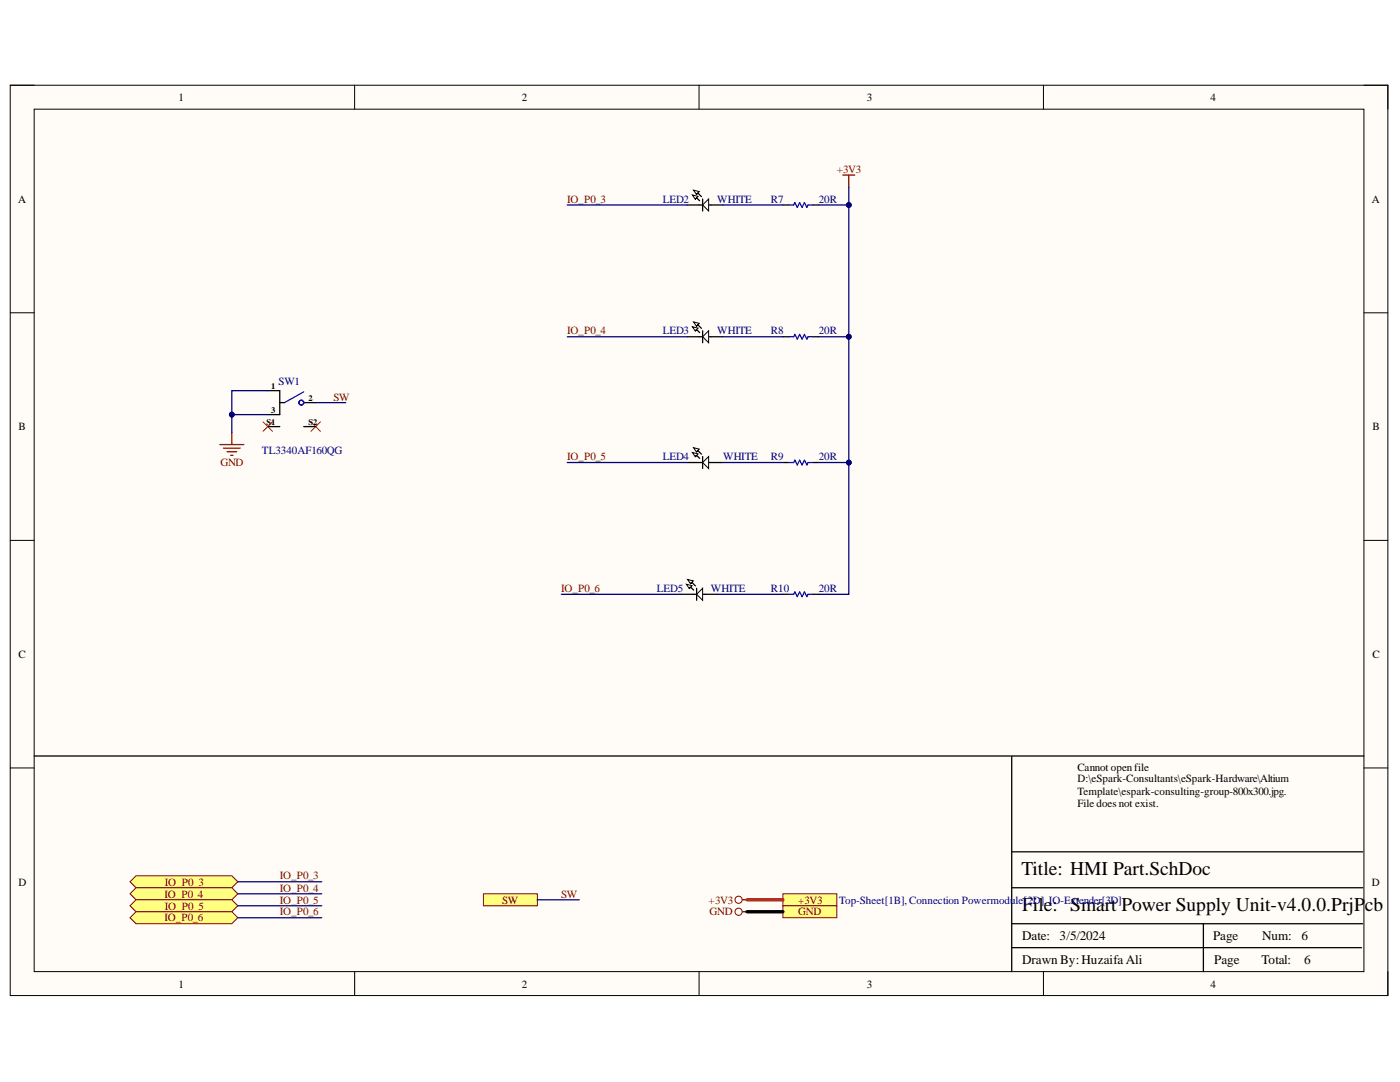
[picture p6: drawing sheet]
<svg xmlns="http://www.w3.org/2000/svg" width="279mm" height="216mm" viewBox="0 0 279 216" stroke-linecap="round" stroke-linejoin="round" font-family="sans-serif">
<path d="M2 17h275v181.7h-275z" fill-rule="evenodd" fill="#fffcf8"/>
<path d="M2 17h275v181.7h-275z" fill="none" stroke="#000" stroke-width=".2"/>
<path d="M6.8 21.8h265.4v172.1h-265.4z" fill-rule="evenodd" fill="#fffcf8"/>
<g fill="none" stroke="#000" stroke-width=".2">
<path d="M2 17h4.8M70.8 17v4.8M139.5 17v4.8M208.2 17v4.8M272.2 17h4.8v4.8M6.8 21.8h265.4v172.1h-265.4zM2 62.4h4.8M272.2 62.4h4.8M2 107.8h4.8M272.2 107.8h4.8M2 153.2h4.8M272.2 153.2h4.8"/>
<path d="M70.8 193.9v4.8M139.5 193.9v4.8M208.2 193.9v4.8M277 193.9v4.8"/>
</g>
<path d="M272.2 150.9h-70.3v43M201.9 177.1h70.1M201.9 170h70.1M201.9 189.1h69.8M201.9 184.3h70.1M240.2 184.3v9.6" fill="none" stroke="#000" stroke-width=".25"/>
<path d="M96.5 178.3h10.7v2.4h-10.7z" fill-rule="evenodd" fill="#ffff80"/>
<path d="M96.5 178.3h10.7v2.4h-10.7z" fill="none" stroke="#800000" stroke-width=".2"/>
<path d="M25.9 175.9l1.2-1.1h19.2l1.2 1.1-1.2 1.2h-19.2z" fill-rule="evenodd" fill="#ffff80"/>
<path d="M25.9 175.9l1.2-1.1h19.2l1.2 1.1-1.2 1.2h-19.2z" fill="none" stroke="#800000" stroke-width=".2"/>
<path d="M27.1 177.1h19.2l1.2 1.2-1.2 1.2h-19.2l-1.2-1.2z" fill-rule="evenodd" fill="#ffff80"/>
<path d="M27.1 177.1h19.2l1.2 1.2-1.2 1.2h-19.2l-1.2-1.2z" fill="none" stroke="#800000" stroke-width=".2"/>
<path d="M25.9 180.7l1.2-1.2h19.2l1.2 1.2-1.2 1.2h-19.2z" fill-rule="evenodd" fill="#ffff80"/>
<path d="M25.9 180.7l1.2-1.2h19.2l1.2 1.2-1.2 1.2h-19.2z" fill="none" stroke="#800000" stroke-width=".2"/>
<path d="M25.9 183.1l1.2-1.2h19.2l1.2 1.2-1.2 1.2h-19.2z" fill-rule="evenodd" fill="#ffff80"/>
<g fill="none" stroke="#800000" stroke-width=".2">
<path d="M25.9 183.1l1.2-1.2h19.2l1.2 1.2-1.2 1.2h-19.2z"/>
<circle cx="147.4" cy="179.5" r=".72"/>
</g>
<path d="M53.4 78h2.4v4.7h-2.4M53.4 85.1h2.4M55.8 80.3h1M60.6 80.3h2.4M60.6 85.1h2.4M6.8 150.9h194.9" fill="none" stroke="#000" stroke-width=".25"/>
<path d="M52.5 84.2l1.9 1.9M54.4 84.2l-1.9 1.9M62 84.2l2 1.9M64 84.2l-2 1.9" fill="none" stroke="#f00" stroke-width=".2"/>
<path d="M43.9 88.7h4.8M44.6 89.4h3.3M45.3 90.1h1.9M46 90.9h.5M46.3 86.3v2.4M148.1 179.5h1" fill="none" stroke="#800000" stroke-width=".25"/>
<g fill="none" stroke="#00f" stroke-width=".25">
<path d="M60.6 78.2l-3.8 2.1"/>
<circle cx="60.1" cy="80.3" r=".48"/>
</g>
<path d="M156.2 178.3h10.8v2.4h-10.8z" fill-rule="evenodd" fill="#ffff80"/>
<g fill="none" stroke="#800000" stroke-width=".2">
<path d="M156.2 178.3h10.8v2.4h-10.8z"/>
<circle cx="147.4" cy="181.9" r=".72"/>
</g>
<path d="M148.1 181.9h1" fill="none" stroke="#800000" stroke-width=".25"/>
<path d="M156.2 180.7h10.8v2.4h-10.8z" fill-rule="evenodd" fill="#ffff80"/>
<path d="M156.2 180.7h10.8v2.4h-10.8z" fill="none" stroke="#800000" stroke-width=".2"/>
<path d="M168.2 34.9h2.4M169.4 34.9v2.4" fill="none" stroke="#800000" stroke-width=".25"/>
<path d="M139 39.5l.6 .6M156.2 40.9h1.2M162.2 40.9h1.2M156.2 67.2h1.2M162.2 67.2h1.2M156.2 92.3h1.2M162.2 92.3h1.2M156.2 118.6h1.2M162.2 118.6h1.2" fill="none" stroke="#000" stroke-width=".25"/>
<path d="M157.4 40.9h1l.2-.5 .5 1 .5-1 .5 1 .4-1 .5 1 .3-.5h.9M157.4 67.2h1l.2-.5 .5 1 .5-1 .5 1 .4-1 .5 1 .3-.5h.9M157.4 92.3h1l.2-.5 .5 1 .5-1 .5 1 .4-1 .5 1 .3-.5h.9M157.4 118.6h1l.2-.5 .5 1 .5-1 .5 1 .4-1 .5 1 .3-.5h.9" fill="none" stroke="#00f" stroke-width=".25"/>
<path d="M138.2 38.9l1.1 .3-.6 .6 .3-.3-.3 .3z" fill-rule="evenodd" fill="#fff"/>
<path d="M138.2 38.9l1.1 .3-.6 .6 .3-.3-.3 .3z" fill="none" stroke="#000" stroke-width=".2"/>
<path d="M139.3 38.5l.7 .7" fill="none" stroke="#000" stroke-width=".25"/>
<path d="M138.4 37.9l1.2 .3-.6 .6 .3-.3-.3 .3z" fill-rule="evenodd" fill="#fff"/>
<path d="M138.4 37.9l1.2 .3-.6 .6 .3-.3-.3 .3z" fill="none" stroke="#000" stroke-width=".2"/>
<path d="M140.2 39.7v2.4M137.1 40.9h3.1M141.4 40.9h2.9" fill="none" stroke="#000" stroke-width=".25"/>
<path d="M140.2 40.9l1.2-1.2v2.4z" fill="#fff"/>
<path d="M140.2 40.9l1.2-1.2v2.4z" fill="none" stroke="#000" stroke-width=".2"/>
<path d="M139 65.8l.6 .6" fill="none" stroke="#000" stroke-width=".25"/>
<path d="M138.2 65.2l1.1 .3-.6 .5 .3-.2-.3 .2z" fill-rule="evenodd" fill="#fff"/>
<path d="M138.2 65.2l1.1 .3-.6 .5 .3-.2-.3 .2z" fill="none" stroke="#000" stroke-width=".2"/>
<path d="M139.3 64.8l.7 .7" fill="none" stroke="#000" stroke-width=".25"/>
<path d="M138.4 64.2l1.2 .3-.6 .6 .3-.3-.3 .3z" fill-rule="evenodd" fill="#fff"/>
<path d="M138.4 64.2l1.2 .3-.6 .6 .3-.3-.3 .3z" fill="none" stroke="#000" stroke-width=".2"/>
<path d="M137.1 67.2h3.1M140.2 66v2.4M141.4 67.2h2.9" fill="none" stroke="#000" stroke-width=".25"/>
<path d="M140.2 67.2l1.2-1.2v2.4z" fill="#fff"/>
<path d="M140.2 67.2l1.2-1.2v2.4z" fill="none" stroke="#000" stroke-width=".2"/>
<path d="M139 90.9l.6 .6" fill="none" stroke="#000" stroke-width=".25"/>
<path d="M138.2 90.3l1.1 .3-.6 .5 .3-.2-.3 .2z" fill-rule="evenodd" fill="#fff"/>
<path d="M138.2 90.3l1.1 .3-.6 .5 .3-.2-.3 .2z" fill="none" stroke="#000" stroke-width=".2"/>
<path d="M139.3 89.9l.7 .7" fill="none" stroke="#000" stroke-width=".25"/>
<path d="M138.4 89.3l1.2 .3-.6 .6 .3-.3-.3 .3z" fill-rule="evenodd" fill="#fff"/>
<path d="M138.4 89.3l1.2 .3-.6 .6 .3-.3-.3 .3z" fill="none" stroke="#000" stroke-width=".2"/>
<path d="M137.1 92.3h3.1M140.2 91.1v2.4M141.4 92.3h2.9" fill="none" stroke="#000" stroke-width=".25"/>
<path d="M140.2 92.3l1.2-1.2v2.4z" fill="#fff"/>
<path d="M140.2 92.3l1.2-1.2v2.4z" fill="none" stroke="#000" stroke-width=".2"/>
<path d="M137.8 117.1l.6 .6" fill="none" stroke="#000" stroke-width=".25"/>
<path d="M137 116.6l1.1 .3-.5 .5 .2-.3-.2 .3z" fill-rule="evenodd" fill="#fff"/>
<path d="M137 116.6l1.1 .3-.5 .5 .2-.3-.2 .3z" fill="none" stroke="#000" stroke-width=".2"/>
<path d="M138.1 116.2l.7 .7" fill="none" stroke="#000" stroke-width=".25"/>
<path d="M137.2 115.6l1.2 .3-.6 .6 .3-.3-.3 .3z" fill-rule="evenodd" fill="#fff"/>
<path d="M137.2 115.6l1.2 .3-.6 .6 .3-.3-.3 .3z" fill="none" stroke="#000" stroke-width=".2"/>
<path d="M135.9 118.6h3.1M139 117.4v2.4M140.2 118.6h2.9" fill="none" stroke="#000" stroke-width=".25"/>
<path d="M139 118.6l1.2-1.2v2.4z" fill="#fff"/>
<path d="M139 118.6l1.2-1.2v2.4z" fill="none" stroke="#000" stroke-width=".2"/>
<path d="M53.4 82.7h-7.1v3.6M47.5 178.3h16.7M47.5 175.9h16.7M107.2 179.5h8.4M47.5 183.1h16.7M47.5 180.7h16.7" fill="none" stroke="#000080" stroke-width=".25"/>
<circle cx="46.3" cy="82.7" r=".48" fill="#000080"/>
<circle cx="46.3" cy="82.7" r=".48" fill="none" stroke="#000080" stroke-width=".2"/>
<path d="M53.4 78h-7.1v4.7" fill="none" stroke="#000080" stroke-width=".25"/>
<circle cx="46.3" cy="82.7" r=".48" fill="#000080"/>
<circle cx="46.3" cy="82.7" r=".48" fill="none" stroke="#000080" stroke-width=".2"/>
<path d="M63 80.3h6M163.4 92.3h6" fill="none" stroke="#000080" stroke-width=".25"/>
<path d="M149.1 179.5h7.1" fill="none" stroke="#f00" stroke-width=".68"/>
<path d="M149.1 181.9h7.1" fill="none" stroke="#000" stroke-width=".68"/>
<circle cx="169.4" cy="92.3" r=".48" fill="#000080"/>
<circle cx="169.4" cy="92.3" r=".48" fill="none" stroke="#000080" stroke-width=".2"/>
<path d="M163.4 67.2h6" fill="none" stroke="#000080" stroke-width=".25"/>
<circle cx="169.4" cy="67.2" r=".48" fill="#000080"/>
<circle cx="169.4" cy="67.2" r=".48" fill="none" stroke="#000080" stroke-width=".2"/>
<path d="M169.4 37.3v3.6" fill="none" stroke="#000080" stroke-width=".25"/>
<circle cx="169.4" cy="40.9" r=".48" fill="#000080"/>
<circle cx="169.4" cy="40.9" r=".48" fill="none" stroke="#000080" stroke-width=".2"/>
<path d="M113.2 40.9h23.9M144.3 40.9h11.9M163.4 40.9h6v77.7h-6M113.2 67.2h23.9M144.3 67.2h11.9M113.2 92.3h23.9M144.3 92.3h11.9M112 118.6h23.9M143.1 118.6h13.1" fill="none" stroke="#000080" stroke-width=".25"/>
<circle cx="169.4" cy="92.3" r=".48" fill="#000080"/>
<circle cx="169.4" cy="92.3" r=".48" fill="none" stroke="#000080" stroke-width=".2"/>
<circle cx="169.4" cy="67.2" r=".48" fill="#000080"/>
<circle cx="169.4" cy="67.2" r=".48" fill="none" stroke="#000080" stroke-width=".2"/>
<circle cx="169.4" cy="40.9" r=".48" fill="#000080"/>
<circle cx="169.4" cy="40.9" r=".48" fill="none" stroke="#000080" stroke-width=".2"/>
<g font-size="3.9">
<text x="203.9" y="174.6">Title: HMI Part.SchDoc</text>
<text x="204" y="181.8">File: Smart Power Supply Unit-v4.0.0.PrjPcb</text>
</g>
<g font-size="2.6">
<text x="204" y="187.6">Date:</text>
<text x="211.5" y="187.6">3/5/2024</text>
<text x="242.1" y="187.6">Page</text>
<text x="251.9" y="187.6">Num:</text>
<text x="259.8" y="187.6">6</text>
<text x="204" y="192.4">Drawn By: HuzaifaAli</text>
<text x="242.3" y="192.4">Page</text>
<text x="251.7" y="192.4">Total:</text>
<text x="260.3" y="192.4">6</text>
</g>
<g font-size="2.2">
<text x="35.6" y="20.1">1</text>
<text x="104.1" y="20.1">2</text>
<text x="173" y="20.1">3</text>
<text x="241.6" y="20.1">4</text>
<text x="3.6" y="40.4">A</text>
<text x="273.8" y="40.4">A</text>
<text x="3.7" y="85.8">B</text>
<text x="273.9" y="85.8">B</text>
<text x="3.7" y="131.3">C</text>
<text x="273.9" y="131.3">C</text>
<text x="215" y="153.7">Cannot openfile</text>
<text x="215" y="156.1">D:\eSpark-Consultants\eSpark-Hardware\Altium</text>
<text x="215" y="158.6">Template\espark-consulting-group-800x300.jpg.</text>
<text x="215" y="160.9">File does not exist.</text>
<text x="3.7" y="176.7">D</text>
<text x="273.8" y="176.7">D</text>
<text x="35.6" y="197">1</text>
<text x="104.1" y="197">2</text>
<text x="173" y="197">3</text>
<text x="241.6" y="197">4</text>
</g>
<g font-size="2.2" fill="#800000">
<text x="167" y="34.5">+3V3</text>
<text x="113.2" y="40.4">IO_P0_3</text>
<text x="113.2" y="66.7">IO_P0_4</text>
<text x="66.6" y="79.9">SW</text>
<text x="44" y="93">GND</text>
<text x="113.2" y="91.8">IO_P0_5</text>
<text x="112" y="118.1">IO_P0_6</text>
<text x="32.8" y="179.1">IO_P0_4</text>
<text x="32.9" y="176.7">IO_P0_3</text>
<text x="55.8" y="175.5">IO_P0_3</text>
<text x="55.8" y="177.9">IO_P0_4</text>
<text x="112" y="179.1">SW</text>
<text x="32.8" y="183.9">IO_P0_6</text>
<text x="32.9" y="181.5">IO_P0_5</text>
<text x="55.8" y="182.7">IO_P0_6</text>
<text x="55.8" y="180.3">IO_P0_5</text>
<text x="100.2" y="180.3">SW</text>
<text x="141.4" y="180.3">+3V3</text>
<text x="141.6" y="182.7">GND</text>
<text x="159.3" y="180.3">+3V3</text>
<text x="159.3" y="182.7">GND</text>
</g>
<g font-size="2.2" fill="#000080">
<text x="132.3" y="40.4">LED2</text>
<text x="143.1" y="40.4">WHITE</text>
<text x="153.9" y="40.4">R7</text>
<text x="163.4" y="40.4">20R</text>
<text x="132.3" y="66.7">LED3</text>
<text x="143.1" y="66.7">WHITE</text>
<text x="153.9" y="66.7">R8</text>
<text x="163.4" y="66.7">20R</text>
<text x="55.6" y="76.8">SW1</text>
<text x="52.3" y="90.7">TL3340AF160QG</text>
<text x="132.3" y="91.8">LED4</text>
<text x="144.3" y="91.8">WHITE</text>
<text x="153.9" y="91.8">R9</text>
<text x="163.4" y="91.8">20R</text>
<text x="131.1" y="118.1">LED5</text>
<text x="141.9" y="118.1">WHITE</text>
<text x="153.9" y="118.1">R10</text>
<text x="163.4" y="118.1">20R</text>
<text x="167.5" y="180.3">Top-Sheet[1B], Connection Powermodule[2D], IO-Extender[3D]</text>
</g>
<g font-size="1.7">
<text x="54.1" y="77.6">1</text>
<text x="54.1" y="82.4">3</text>
<text x="61.6" y="80">2</text>
<text x="53.2" y="84.7">S1</text>
<text x="61.6" y="84.7">S2</text>
</g>
</svg>
